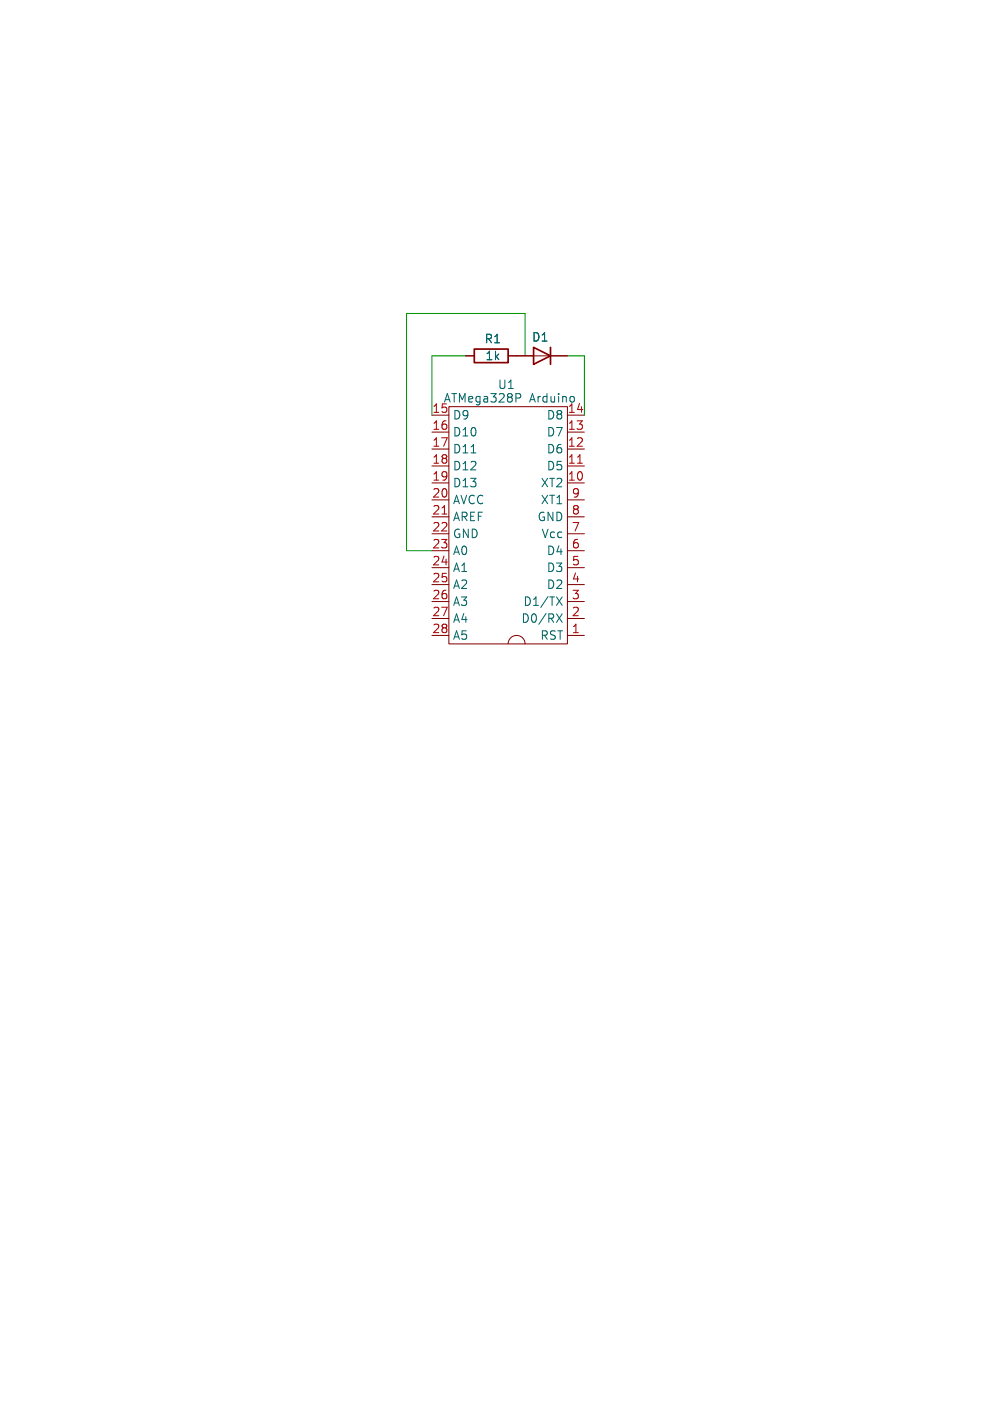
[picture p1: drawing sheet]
<svg xmlns="http://www.w3.org/2000/svg" width="148mm" height="210mm" viewBox="0 0 148 210" stroke-linecap="round" stroke-linejoin="round" font-family="sans-serif">
<path d="M71.1 52.3h5.1v2.1h-5.1zM80 52.1l2.5 1.2-2.5 1.3zM82.5 52.1v2.5" fill="none" stroke="#840000" stroke-width=".25"/>
<g fill="none" stroke="#840000" stroke-width=".15">
<path d="M69.8 53.3h1.3M76.2 53.3h8.9M64.8 72.4h2.5M64.8 69.9h2.5M64.8 67.3h2.5M64.8 64.8h2.5M64.8 62.2h2.5M64.8 74.9h2.5M64.8 77.5h2.5M67.3 61h17.8v35.5h-17.8zM85.1 72.4h2.5M85.1 69.9h2.5"/>
<path d="M85.1 67.3h2.5M85.1 64.8h2.5M85.1 62.2h2.5M85.1 74.9h2.5M85.1 77.5h2.5M64.8 95.3h2.5M64.8 92.7h2.5M64.8 80h2.5M64.8 82.6h2.5M64.8 85.1h2.5M64.8 87.6h2.5M64.8 90.2h2.5"/>
<path d="M76.2 96.5a1.27 1.27 0 0 1 1.3-1.2 1.27 1.27 0 0 1 1.2 1.2M85.1 95.3h2.5M85.1 92.7h2.5M85.1 80h2.5M85.1 82.6h2.5M85.1 85.1h2.5M85.1 87.6h2.5M85.1 90.2h2.5"/>
</g>
<path d="M66.3 77.1h.7M86.6 69.4h.7" fill="none" stroke="#a90000" stroke-width=".15"/>
<path d="M77.4 59h.4l.3 .2-.1 .4-.6 .1M86 59.5l.1 .2v.4M70.6 67.9h.8M83.5 92l.8 1.3M83.5 89.5l.8 1.2M84.3 92l-.8 1.3M84.3 89.5l-.8 1.2" fill="none" stroke="#006464" stroke-width=".15"/>
<path d="M69.8 53.3h-5v8.9M78.7 53.3v-6.3h-17.7v35.6h3.8M85.1 53.3h2.5v8.9" fill="none" stroke="#009600" stroke-width=".15"/>
<g font-size="1.8" fill="#006464">
<text x="72.6" y="51.7">R1</text>
<text x="79.7" y="51.4">D1</text>
<text x="72.7" y="54.2">1k</text>
<text x="74.6" y="58.5">U1</text>
<text x="66.4" y="60.6">ATMega328P</text>
<text x="67.8" y="63.1">D9</text>
<text x="67.8" y="65.6">D10</text>
<text x="79.4" y="60.6">Arduino</text>
<text x="81.9" y="65.6">D7</text>
<text x="81.9" y="63.1">D8</text>
<text x="85" y="62">14</text>
<text x="67.8" y="68.2">D11</text>
<text x="67.8" y="70.7">D12</text>
<text x="81.9" y="70.7">D5</text>
<text x="81.9" y="68.2">D6</text>
<text x="67.8" y="73.3">D13</text>
<text x="67.8" y="75.8">AVCC</text>
<text x="81" y="73.3">XT2</text>
<text x="81" y="75.8">XT1</text>
<text x="67.8" y="78.3">AREF</text>
<text x="67.8" y="80.9">GND</text>
<text x="67.8" y="83.4">A0</text>
<text x="80.5" y="78.3">GND</text>
<text x="81.1" y="80.9">Vcc</text>
<text x="81.9" y="83.4">D4</text>
<text x="67.8" y="86">A1</text>
<text x="67.8" y="88.5">A2</text>
<text x="81.9" y="88.5">D2</text>
<text x="81.9" y="86">D3</text>
<text x="67.8" y="91">A3</text>
<text x="67.8" y="93.6">A4</text>
<text x="78.1" y="93.6">D0/RX</text>
<text x="78.4" y="91">D1/TX</text>
<text x="67.8" y="96.1">A5</text>
<text x="80.9" y="96.1">RST</text>
</g>
<g font-size="1.8" fill="#a90000">
<text x="64.7" y="62">15</text>
<text x="64.7" y="64.5">16</text>
<text x="85" y="64.5">13</text>
<text x="64.7" y="67.1">17</text>
<text x="64.7" y="69.6">18</text>
<text x="85" y="69.6">11</text>
<text x="85" y="67.1">12</text>
<text x="64.7" y="72.1">19</text>
<text x="64.7" y="74.7">20</text>
<text x="64.7" y="77.2">21</text>
<text x="85" y="72.1">10</text>
<text x="85.7" y="77.2">8</text>
<text x="85.7" y="74.7">9</text>
<text x="64.7" y="79.8">22</text>
<text x="64.7" y="82.3">23</text>
<text x="85.7" y="82.3">6</text>
<text x="85.7" y="79.8">7</text>
<text x="64.7" y="84.8">24</text>
<text x="64.7" y="87.4">25</text>
<text x="64.7" y="89.9">26</text>
<text x="85.7" y="89.9">3</text>
<text x="85.7" y="87.4">4</text>
<text x="85.7" y="84.8">5</text>
<text x="64.7" y="92.5">27</text>
<text x="64.7" y="95">28</text>
<text x="85.7" y="95">1</text>
<text x="85.7" y="92.5">2</text>
</g>
</svg>
